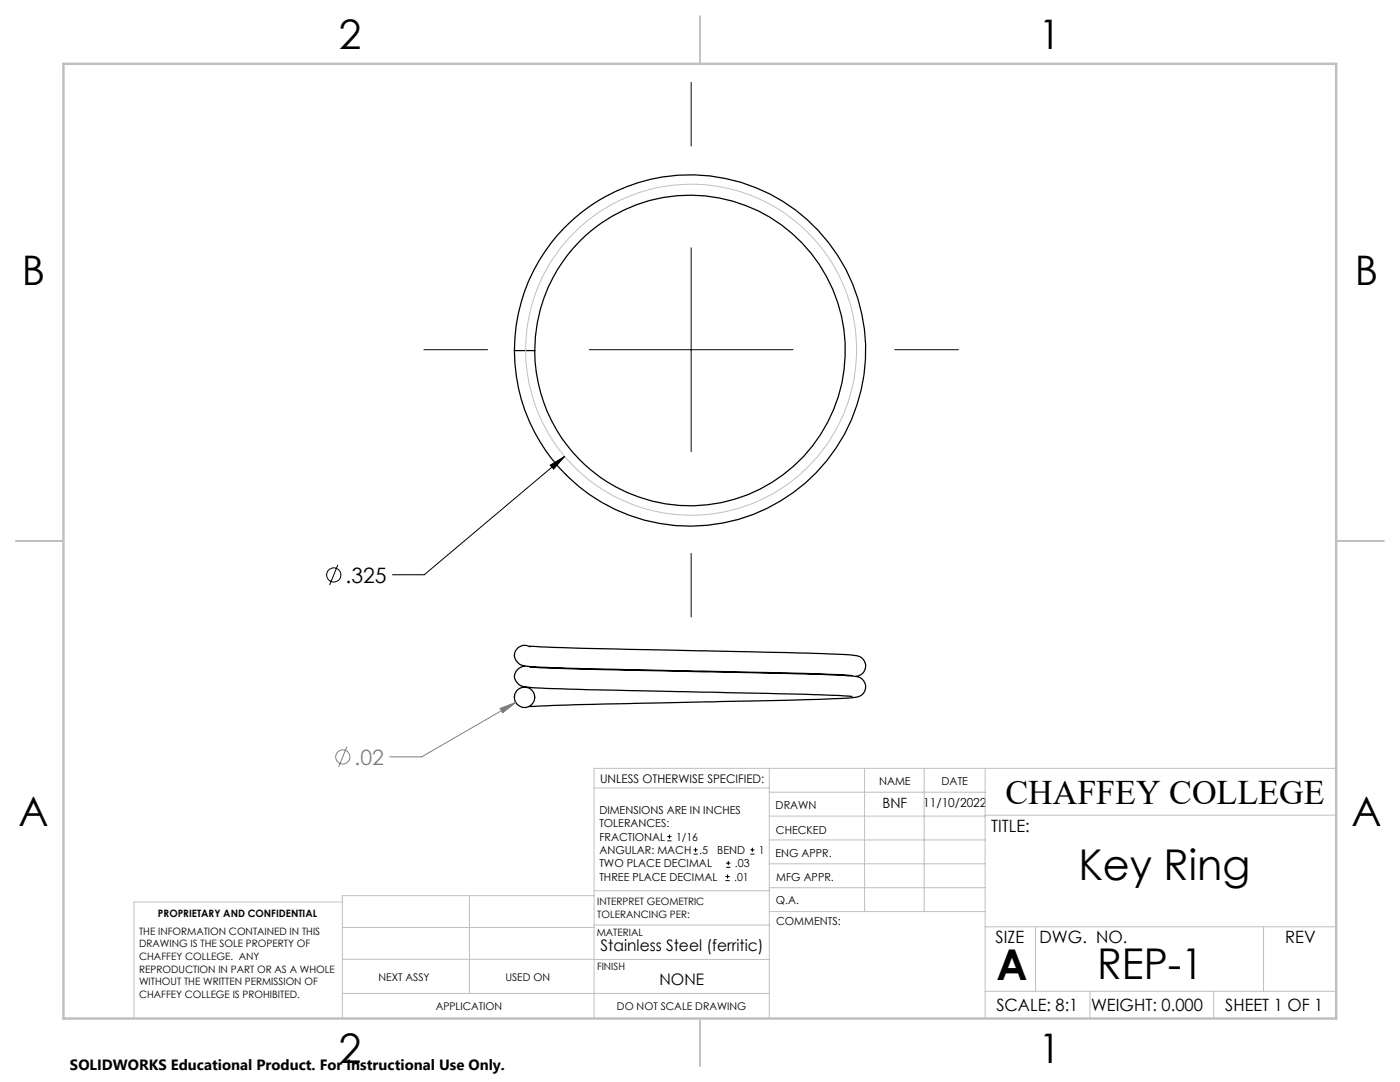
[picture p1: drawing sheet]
<svg xmlns="http://www.w3.org/2000/svg" width="279mm" height="216mm" viewBox="0 0 279 216" stroke-linecap="round" stroke-linejoin="round" font-family="sans-serif">
<g fill="none" stroke="#000" stroke-width=".25">
<path d="M102.7 70h4M102.7 139v.1M104.7 132.9a2.04 2.04 0 0 0-1.9 1.5 2.04 2.04 0 0 0 .9 2.3 4.7 4.7 0 0 0 2.7 .5l10.8 .4 43.5 .9 9.3 .5M104.7 137.1l-.5 .1M105.7 129a2.03 2.03 0 0 0-2.9 1.1 2.03 2.03 0 0 0 1.5 2.7 186.9 186.9 0 0 0 18.9 .8l37.5 .8 9.3 .4M105.7 128.9l10.5 .5 32.4 .6a292.8 292.8 0 0 1 22.4 .8 2.08 2.08 0 0 1 1.7 2.2 2.08 2.08 0 0 1-1.9 2M105.7 133.1l10.5 .4 32.4 .7a292.8 292.8 0 0 1 22.4 .8 2.11 2.11 0 0 1 1.7 2.4 2.11 2.11 0 0 1-2.3 1.8 1230.4 1230.4 0 0 1-41 1.1l-23.7 .7"/>
<circle cx="137.7" cy="69.9" r="31"/>
<circle cx="137.7" cy="69.9" r="35"/>
<circle cx="104.7" cy="139.1" r="2.02"/>
</g>
<g fill="none" stroke="#000" stroke-width=".2">
<path d="M137.9 16.4v12.7M137.9 49.5v40.6M84.6 69.8h12.7M117.6 69.8h40.7M178.6 69.8h12.7M109.8 92.8l2.9-1.7-2.2 2.5zM112.7 91.1l-28 23.6h-6.4M67.4 112.7l-1.6 4M137.9 110.4v12.7M133.2 167.8h.8M133.2 166.9h.8M133.6 166.5v.9"/>
<path d="M138.4 170.4h.8M138.4 169.6h.8M138.8 169.2v.8M144.8 175.7h.8M144.8 174.9h.8M144.9 173.1h.9M144.9 172.2h.9M145.2 174.5v.8M145.3 171.8v.8M149.8 170.4h.8M149.8 169.6h.8M150.1 169.2v.8"/>
<circle cx="66.6" cy="114.7" r="1.41"/>
</g>
<g fill="none" stroke="#808080" stroke-width=".2">
<path d="M69.2 149l-1.6 4M99.8 141.4l3.1-1.2-2.6 2zM102.9 140.2l-18.8 10.8h-6.3"/>
<circle cx="68.4" cy="151" r="1.41"/>
</g>
<g fill="none" stroke="#c0c0c0" stroke-width=".2">
<path d="M118.6 157.2h34.9M153.5 153.3v49.9M153.5 158.1h43.1M172.5 153.3v28.6M184.4 153.3v28.6M196.6 153.3v49.9M266.7 153.3h-148.1v49.9M68.3 180h-41.6v23.2M93.7 178.7v19.5M118.6 178.7h-50.3v24.5M118.6 177.7h35M153.5 167.6h43.1"/>
<path d="M153.5 162.8h43.1M153.5 172.4h43.1M153.5 177.1h43.1M196.6 162.7h70.1M68.3 198.2h85.2M68.3 191.4l85.2 .1M68.3 185.1h50.3M118.6 184.6h35M153.6 181.9h43M196.6 197.8h70.1M196.6 184.9h70.1M206.7 184.9v12.9"/>
<path d="M217.5 197.8v5.4M242.2 197.8v5.4M252.2 184.9v12.9"/>
<circle cx="137.9" cy="69.8" r="33"/>
</g>
<path d="M139.7 3.2v9.5M3.1 107.9h9.6M266.7 107.9h9.5M139.7 203.2v9.6" fill="none" stroke="#c0c0c0" stroke-width=".25"/>
<path d="M12.7 12.7h254v190.5h-254z" fill="none" stroke="#c0c0c0" stroke-width=".5"/>
<path d="M109.8 92.8l2.9-1.7-2.2 2.5z" fill="#000"/>
<path d="M99.8 141.4l3.1-1.2-2.6 2z" fill="#808080"/>
<g font-size="8.5">
<text x="215.2" y="175.5">Key Ring</text>
<text x="198.9" y="195.5">A</text>
<text x="219" y="195.4">REP-1</text>
</g>
<g font-size="8.1">
<text x="67.6" y="9.7">2</text>
<text x="207.3" y="9.7">1</text>
<text x="4.4" y="57">B</text>
<text x="270.4" y="57">B</text>
<text x="3.7" y="164.9">A</text>
<text x="269.7" y="164.9">A</text>
<text x="67.6" y="212.2">2</text>
<text x="207.3" y="212.2">1</text>
</g>
<text font-size="6.9" x="200.6" y="160.4">CHAFFEY COLLEGE</text>
<text font-size="4.2" x="69" y="116.3">.325</text>
<text font-size="4.2" fill="#808080" x="70.8" y="152.6">.02</text>
<g font-size="3.4">
<text x="197.8" y="166">TITLE:</text>
<text x="198.7" y="188.1">SIZE</text>
<text x="207.5" y="188.1">DWG. NO.</text>
<text x="256.5" y="188.2">REV</text>
<text x="198.8" y="201.7">SCALE: 8:1</text>
<text x="217.7" y="201.8">WEIGHT: 0.000</text>
<text x="244.5" y="201.7">SHEET 1 OF 1</text>
</g>
<g font-size="3.2">
<text x="119.9" y="189.8">Stainless Steel (ferritic)</text>
<text x="131.6" y="196.6">NONE</text>
</g>
<text font-size="3" x="14" y="213.5">SOLIDWORKS Educational Product. For Instructional Use Only.</text>
<text font-size="2.8" x="176.1" y="161.2">BNF</text>
<text font-size="2.5" x="184.3" y="161">11/10/2022</text>
<text font-size="2.4" x="119.8" y="156.2">UNLESS OTHERWISE SPECIFIED:</text>
<g font-size="2.2">
<text x="154.8" y="161.4">DRAWN</text>
<text x="175.4" y="156.6">NAME</text>
<text x="187.9" y="156.7">DATE</text>
<text x="119.6" y="162.4">DIMENSIONS ARE IN INCHES</text>
<text x="119.6" y="165.1">TOLERANCES:</text>
<text x="119.6" y="167.8">FRACTIONAL</text>
<text x="134.9" y="167.8">1/16</text>
<text x="154.9" y="166.3">CHECKED</text>
<text x="119.6" y="170.4">ANGULAR: MACH</text>
<text x="119.6" y="173.1">TWO PLACE DECIMAL</text>
<text x="139.6" y="170.4">.5</text>
<text x="143.1" y="170.4">BEND</text>
<text x="146.7" y="173.1">.03</text>
<text x="151.5" y="170.4">1</text>
<text x="154.8" y="171">ENG APPR.</text>
<text x="119.6" y="175.7">THREE PLACE DECIMAL</text>
<text x="146.5" y="175.7">.01</text>
<text x="154.9" y="175.7">MFG APPR.</text>
<text x="154.9" y="180.4">Q.A.</text>
<text x="154.9" y="184.6">COMMENTS:</text>
</g>
<g font-size="2.1">
<text x="75.5" y="195.7">NEXT ASSY</text>
<text x="100.9" y="195.7">USED ON</text>
<text x="86.9" y="201.5">APPLICATION</text>
<text x="123.1" y="201.6">DO NOT SCALE DRAWING</text>
</g>
<g font-size="2">
<text x="31.5" y="182.9">PROPRIETARY AND CONFIDENTIAL</text>
<text x="119.2" y="180.6">INTERPRET GEOMETRIC</text>
<text x="119.2" y="183.1">TOLERANCING PER:</text>
<text x="27.8" y="186.5">THE INFORMATION CONTAINED IN THIS</text>
<text x="27.8" y="189">DRAWING IS THE SOLE PROPERTY OF</text>
<text x="27.8" y="191.6">CHAFFEY COLLEGE. ANY</text>
<text x="119.1" y="186.7">MATERIAL</text>
<text x="27.8" y="194.1">REPRODUCTION IN PART OR AS A WHOLE</text>
<text x="27.8" y="196.6">WITHOUT THE WRITTEN PERMISSION OF</text>
<text x="119.1" y="193.5">FINISH</text>
<text x="27.8" y="199.1">CHAFFEY COLLEGE IS PROHIBITED.</text>
</g>
</svg>
